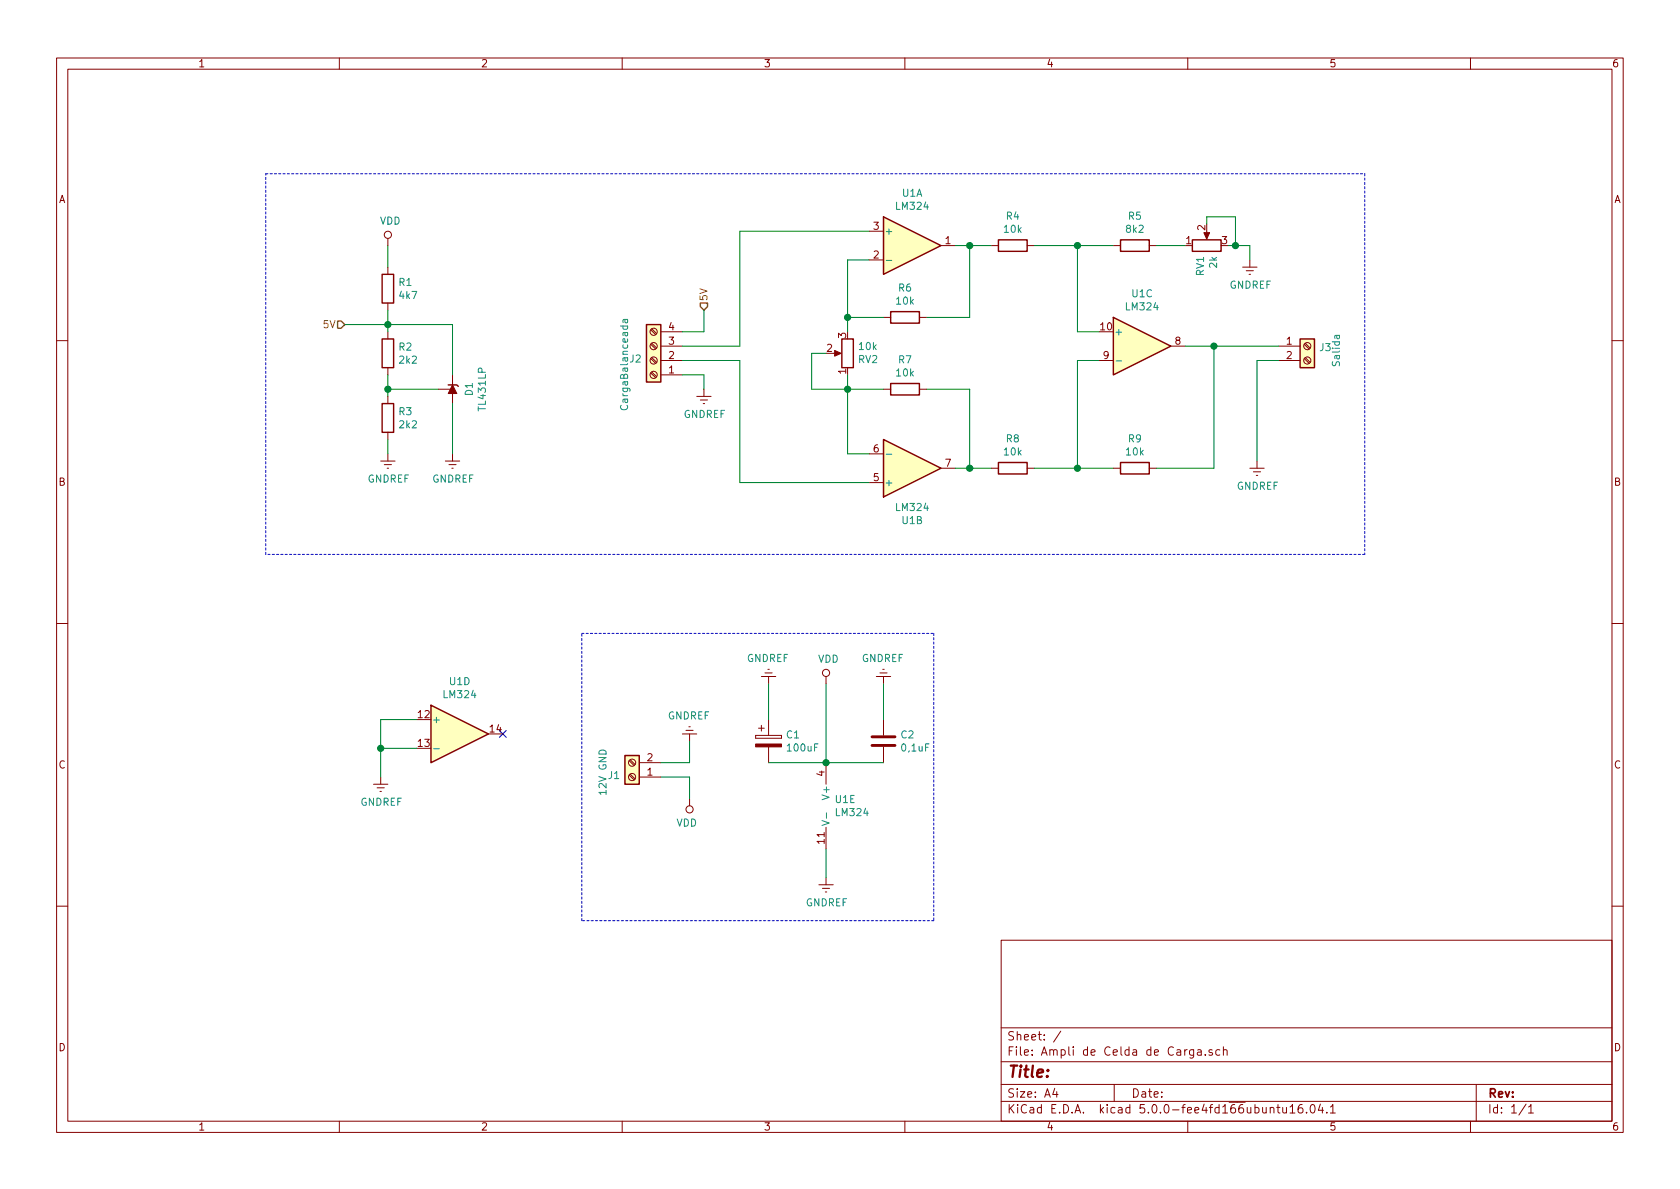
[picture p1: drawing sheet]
<svg xmlns="http://www.w3.org/2000/svg" width="297mm" height="210mm" viewBox="0 0 297 210" stroke-linecap="round" stroke-linejoin="round" font-family="sans-serif">
<g fill="none" stroke="#840000" stroke-width=".18">
<path d="M10 10.3h277v189.9h-277zM12 12.2h273v186.1h-273zM60 10.3v1.9M110 10.3v1.9M160 10.3v1.9M210 10.3v1.9M260 10.3v1.9M68.6 42.2v1.2M68.6 47.2v1.3M68.6 53.6v1.3M68.6 58.7v1.2M115.1 58.3l.8 .9"/>
<path d="M115.2 58.2l.9 .8M116.8 58.7h3.8M153.7 46h2.5M153.7 40.9h2.5M156.2 56.1h1.3M162.6 56.1h1.2M166.4 43.4h2.5M175.3 43.4h1.2M181.6 43.4h1.3M196.8 43.4h1.3M203.2 43.4h1.3M213.4 40.9v1"/>
<path d="M219.7 47.2h2.5M220.3 47.9h1.3M220.9 48.5h.2M221 46v1.2M10 60.2h2M68.6 65v1.3M68.6 70.1v1.3M68.6 76.4v1.3M77.5 68.8h2.5M80 67.6v2.5M80 66.3v5.1M115.1 60.9l.8 .8"/>
<path d="M115.1 63.4l.8 .9M115.1 66l.8 .8M115.2 60.7l.9 .8M115.2 63.2l.9 .9M115.2 65.8l.9 .8M116.8 61.2h3.8M116.8 63.7h3.8M116.8 66.3h3.8M123.2 70.1h2.5M123.8 70.7h1.3M124.3 71.4h.3M124.5 68.8v1.3"/>
<path d="M147.3 62.5h1M156.2 68.8h1.3M162.6 68.8h1.2M194.3 63.7h2.5M207 61.2h2.5M226.1 61.2h3.8M226.1 63.7h3.8M230.6 63.4l.9 .9M230.6 60.9l.9 .8M230.8 63.2l.8 .9M230.8 60.7l.8 .8M285 60.2h2"/>
<path d="M67.3 81.5h2.5M67.9 82.2h1.3M68.5 82.8h.2M68.6 80.3v1.2M78.7 81.5h2.6M79.4 82.2h1.2M79.9 82.8h.2M80 80.3v1.2M153.7 85.3h2.5M153.7 80.3h2.5M166.4 82.8h2.5M175.3 82.8h1.2"/>
<path d="M181.6 82.8h1.3M196.8 82.8h1.3M203.2 82.8h1.3M221 82.8h2.5M221.6 83.4h1.3M222.1 84.1h.3M222.2 81.5v1.3M10 110.3h2M134.6 119.6h2.6M135.3 119h1.2M135.8 118.4h.2M135.9 119.6v1.3"/>
<path d="M146 119.6v1.3M154.9 119.6h2.6M155.6 119h1.2M156.1 118.4h.2M156.2 119.6v1.3M285 110.3h2M66 138.7h2.6M66.7 139.3h1.2M67.2 139.9h.2M67.3 137.4v1.3M111.3 134.5l.8 .9M111.3 137.1l.8 .8"/>
<path d="M111.4 134.4l.9 .8M111.4 136.9l.9 .8M113 137.4h3.8M113 134.9h3.8M120.6 129.8h2.6M121.3 129.2h1.3M121.8 128.5h.2M121.9 129.8v1.3M133.6 130v.6zM133.6 130.6h4.6zM133.6 130h4.6zM134.1 128.8h1"/>
<path d="M134.6 128.3v1M135.9 127.2v2.8M135.9 132.1v2.8M138.2 130v.6zM146 134.9v3.8M156.2 127.2v2.8M156.2 132.1v2.8M121.9 141.2v1.3M144.8 156.5h2.5M145.4 157.1h1.3M145.9 157.7h.3M146 146.3v3.8"/>
<path d="M146 155.2v1.3M10 160.2h2M177 166.3h108v32h-108zM285 160.2h2M60 198.3v1.9M110 198.3v1.9M160 198.3v1.9M177 194.8h108M177 191.8h108M177 187.8h108M177 181.8h108M186.5 192.5l-.4 1h1"/>
<path d="M186.8 193v1M187.6 182.3l-1.3 2M197 191.8v3M210 198.3v1.9M211 185.6v1.2l-.3 .3-.3-.1M211 185.7l-.4-.1-.3 .3 .1 .6 .2 .1 .4-.1M211.8 185.7h.5l.1 .9M212.4 186h-.5a.29 .29 0 0 0-.2 .3 .29 .29 0 0 0 .2 .3l.5-.1M213.1 186.5v.1M214.3 185.7a.37 .37 0 0 0-.6 .1l.1 .2 .5 .2 .1 .1-.2 .3-.5-.1M215.7 185.7l-.5-.1-.2 .3v.6l.2 .1 .5-.1M216.3 185.7h.1a.37 .37 0 0 1 .6 .1v.8"/>
<path d="M216.3 185.1v1.5M224.6 196l.1-.1a.37 .37 0 0 1 .5 .1v.8M225.7 195.8h.6M226 195.3v1.3l.3 .2M226.8 195.8v.8a.39 .39 0 0 0 .7 .1M227.5 195.8v1M228.1 195.8l.4-.5v1.5M228.1 196.8h.9M230.2 195.3a.59 .59 0 0 0-.7 .7l.1 .7 .2 .1 .5-.1 .1-.5-.2-.2-.4-.1-.3 .3M231 196.7v.1M231.8 195.5l.4-.2a.94 .94 0 0 1 0 1.5 .79 .79 0 0 1-.4-1.3zM233.5 195.2l-.4 1.1h.9"/>
<path d="M233.8 195.8v1M234.6 196.7v.1M235.2 195.8l.5-.5v1.5M235.2 196.8h.9M260 198.3v1.9M261 191.8v6.5M269.8 195.2l-1.2 2M270.3 195.8l.4-.5v1.5M270.3 196.8h.8"/>
<circle cx="68.6" cy="41.5" r=".63"/>
<circle cx="115.6" cy="58.7" r=".63"/>
<circle cx="115.6" cy="66.3" r=".63"/>
<circle cx="115.6" cy="63.7" r=".63"/>
<circle cx="115.6" cy="61.2" r=".63"/>
<circle cx="231.1" cy="61.2" r=".63"/>
<circle cx="231.1" cy="63.7" r=".63"/>
<circle cx="146" cy="119" r=".63"/>
<circle cx="111.8" cy="134.9" r=".63"/>
<circle cx="111.8" cy="137.4" r=".63"/>
<circle cx="121.9" cy="143.1" r=".63"/>
</g>
<g fill="#ffffbf" stroke="#ffffbf" stroke-width=".18">
<path d="M156.2 38.3l10.2 5.1-10.2 5.1z"/>
<path d="M156.2 77.7l10.2 5.1-10.2 5.1z"/>
<path d="M196.8 56.1l10.2 5.1-10.2 5.1z"/>
<path d="M76.2 124.7l10.2 5.1-10.2 5.1z"/>
<path d="M110.5 133.6h2.5v5.1h-2.5z"/>
<path d="M114.3 57.4h2.5v10.2h-2.5z"/>
<path d="M229.9 59.9h2.5v5.1h-2.5z"/>
</g>
<g fill="none" stroke="#840000" stroke-width=".25">
<path d="M156.2 38.3l10.2 5.1-10.2 5.1zM67.6 48.5h2v5.1h-2zM67.6 59.9h2v5.1h-2zM114.3 57.4h2.5v10.2h-2.5zM148.8 59.9h2.1v5.1h-2.1zM157.5 55.1h5.1v2h-5.1zM176.5 42.4h5.1v2h-5.1zM196.8 56.1l10.2 5.1-10.2 5.1zM198.1 42.4h5.1v2h-5.1zM210.8 42.4h5.1v2h-5.1zM229.9 59.9h2.5v5.1h-2.5zM67.6 71.4h2v5h-2z"/>
<path d="M79.2 68.1h1.6l.2 .2M156.2 77.7l10.2 5.1-10.2 5.1zM157.5 67.8h5.1v2h-5.1zM176.5 81.8h5.1v2h-5.1zM198.1 81.8h5.1v2h-5.1zM76.2 124.7l10.2 5.1-10.2 5.1zM110.5 133.6h2.5v5.1h-2.5z"/>
</g>
<path d="M110.4 56.5l.1 .4 .2 .2 .2-.1v-.5M111 56.5l-.8 .1v.4M156.7 46h1M109.8 71.7a.6 .6 0 0 0 .4 .8 .6 .6 0 0 0 .8-.6l-.2-.2M197.3 63.8h1M156.7 80.3h1M76.7 132.4h1M145.3 145.1l1.3 .4-1.3 .5M146.1 143.7v1" fill="none" stroke="#008484" stroke-width=".18"/>
<path d="M154.2 131.8h4M154.2 130.3h4" fill="none" stroke="#840000" stroke-width=".51"/>
<g fill="#840000" stroke="#840000" stroke-width=".18">
<path d="M133.6 131.6h4.6v.5h-4.6z"/>
<path d="M212.9 41.1h1l-.5 1.2z"/>
<path d="M80 68.1l.8 1.5h-1.6z"/>
<path d="M147.6 62l1.1 .5-1.1 .5z"/>
</g>
<g fill="none" stroke="#008400" stroke-width=".18">
<path d="M213.4 39.6v-1.3h5v5.1M61 57.4h19v8.9M68.6 43.4v3.8M68.6 54.9v3.8M124.5 54.9v3.8h-3.9M149.9 56.1h6.3M153.7 46h-3.8v12.7M153.7 40.9h-22.9v20.3h-10.2M168.9 43.4h6.4M171.4 43.4v12.7h-7.6M182.9 43.4h13.9M190.5 43.4v15.3h3.8"/>
<path d="M204.5 43.4h5M217.2 43.4h3.8v2.6M68.6 68.8h8.9M68.6 66.3v3.8M68.6 77.7v2.6M80 71.4v8.9M120.6 63.7h10.2v21.6h22.9M120.6 66.3h3.9v2.5M146 62.5h-2.5v6.3h12.7M149.9 66.3v14h3.8M163.8 68.8h7.6v14M194.3 63.7h-3.8v19.1"/>
<path d="M209.5 61.2h16.6M214.6 61.2v21.6h-10.1M226.1 63.7h-3.9v17.8M168.9 82.8h6.4M182.9 82.8h13.9M67.3 132.3h6.4M73.7 127.2h-6.4v10.2M116.8 137.4h5.1v3.8M121.9 131.1v3.8h-5.1M135.9 120.9v6.3M135.9 134.9h20.3M146 120.9v14"/>
<path d="M156.2 120.9v6.3M146 150.1v5.1"/>
</g>
<g fill="#008400" stroke="#008400" stroke-width=".25">
<circle cx="149.9" cy="56.1" r=".51"/>
<circle cx="149.9" cy="68.8" r=".51"/>
<circle cx="171.5" cy="43.4" r=".51"/>
<circle cx="171.5" cy="82.8" r=".51"/>
<circle cx="190.5" cy="82.8" r=".51"/>
<circle cx="190.5" cy="43.4" r=".51"/>
<circle cx="214.6" cy="61.2" r=".51"/>
<circle cx="68.6" cy="68.8" r=".51"/>
<circle cx="68.6" cy="57.4" r=".51"/>
<circle cx="67.3" cy="132.3" r=".51"/>
<circle cx="218.4" cy="43.4" r=".51"/>
<circle cx="146.1" cy="134.9" r=".51"/>
</g>
<path d="M88.3 129.2l1.2 1.2M89.5 129.2l-1.2 1.2" fill="none" stroke="#000084" stroke-width=".18"/>
<path d="M59.7 56.8h.6l.7 .6-.7 .6h-.6zM123.8 53.6h1.3v.6l-.6 .7-.7-.7z" fill="none" stroke="#848400" stroke-width=".25"/>
<path d="M47 30.7h194.3M241.3 30.7v67.3M47 98v-67.3M241.3 98h-194.3M102.9 112h62.2M165.1 112v50.8M102.9 162.8v-50.8M165.1 162.8h-62.2" fill="none" stroke="#0000bf" stroke-width=".18" stroke-dasharray=".4 .4"/>
<text font-size="2.8" fill="#840000" x="178" y="190.5">Title:</text>
<g font-size="2.1" fill="#840000">
<text x="178" y="184">Sheet: /</text>
<text x="178" y="186.7">File: Ampli de Celda de Carga.sch</text>
<text x="178" y="196.9">KiCad E.D.A. kicad 5.0.0-fee4fd166ubuntu16.04.1</text>
<text x="178" y="194.1">Size: A4</text>
<text x="200" y="194.1">Date:</text>
<text x="263" y="194.1">Rev:</text>
<text x="263" y="196.9">Id: 1/1</text>
</g>
<g font-size="1.8" fill="#840000">
<text x="35" y="11.9">1</text>
<text x="85" y="11.9">2</text>
<text x="135" y="11.9">3</text>
<text x="185" y="11.9">4</text>
<text x="235" y="11.9">5</text>
<text x="285" y="11.9">6</text>
<text x="10.4" y="35.9">A</text>
<text x="285.4" y="35.9">A</text>
<text x="154.5" y="40.6">3</text>
<text x="213.1" y="40.7" transform="rotate(-90 213.1 40.7)">2</text>
<text x="154.5" y="45.7">2</text>
<text x="167.2" y="43.2">1</text>
<text x="209.7" y="43.2">1</text>
<text x="216.1" y="43.2">3</text>
<text x="118.3" y="58.4">4</text>
<text x="149.6" y="59.8" transform="rotate(-90 149.6 59.8)">3</text>
<text x="194.6" y="58.4">10</text>
<text x="118.3" y="63.5">2</text>
<text x="118.3" y="61">3</text>
<text x="146.2" y="62.2">2</text>
<text x="195.1" y="63.5">9</text>
<text x="207.8" y="61">8</text>
<text x="227.5" y="61">1</text>
<text x="227.5" y="63.5">2</text>
<text x="118.3" y="66">1</text>
<text x="149.6" y="66.1" transform="rotate(-90 149.6 66.1)">1</text>
<text x="154.5" y="80">6</text>
<text x="167.2" y="82.5">7</text>
<text x="10.4" y="85.9">B</text>
<text x="154.5" y="85.1">5</text>
<text x="285.4" y="85.9">B</text>
<text x="74" y="127">12</text>
<text x="86.7" y="129.5">14</text>
<text x="10.4" y="135.9">C</text>
<text x="74" y="132.1">13</text>
<text x="114.5" y="137.2">1</text>
<text x="114.5" y="134.6">2</text>
<text x="145.8" y="137.3" transform="rotate(-90 145.8 137.3)">4</text>
<text x="285.4" y="135.9">C</text>
<text x="145.8" y="149.2" transform="rotate(-90 145.8 149.2)">11</text>
<text x="10.4" y="185.9">D</text>
<text x="285.4" y="185.9">D</text>
<text x="35" y="199.9">1</text>
<text x="85" y="199.9">2</text>
<text x="135" y="199.9">3</text>
<text x="185" y="199.9">4</text>
<text x="235" y="199.9">5</text>
<text x="285" y="199.9">6</text>
</g>
<g font-size="1.8" fill="#008484">
<text x="159.5" y="34.8">U1A</text>
<text x="67.2" y="39.7">VDD</text>
<text x="156.3" y="41.5">+</text>
<text x="158.5" y="37.1">LM324</text>
<text x="177.6" y="41.2">10k</text>
<text x="178" y="38.9">R4</text>
<text x="199.2" y="41.2">8k2</text>
<text x="199.5" y="38.9">R5</text>
<text x="215.2" y="47.4" transform="rotate(-90 215.2 47.4)">2k</text>
<text x="70.6" y="50.6">R1</text>
<text x="70.7" y="52.9">4k7</text>
<text x="158.5" y="53.9">10k</text>
<text x="158.9" y="51.6">R6</text>
<text x="200.2" y="52.6">U1C</text>
<text x="212.9" y="48.8" transform="rotate(-90 212.9 48.8)">RV1</text>
<text x="217.4" y="51">GNDREF</text>
<text x="197" y="59.3">+</text>
<text x="199.2" y="54.9">LM324</text>
<text x="70.6" y="62">R2</text>
<text x="70.7" y="64.3">2k2</text>
<text x="111.4" y="64.1">J2</text>
<text x="151.8" y="64.2">RV2</text>
<text x="152" y="61.9">10k</text>
<text x="158.9" y="64.3">R7</text>
<text x="233.4" y="62.1">J3</text>
<text x="236.9" y="64.6" transform="rotate(-90 236.9 64.6)">Salida</text>
<text x="83.6" y="69.9" transform="rotate(-90 83.6 69.9)">D1</text>
<text x="111" y="71.9" transform="rotate(-90 111 71.9)">CargaBalanceada</text>
<text x="158.5" y="66.6">10k</text>
<text x="70.6" y="73.4">R3</text>
<text x="70.7" y="75.7">2k2</text>
<text x="85.9" y="72.5" transform="rotate(-90 85.9 72.5)">TL431LP</text>
<text x="120.9" y="73.9">GNDREF</text>
<text x="177.6" y="80.5">10k</text>
<text x="178" y="78.2">R8</text>
<text x="199.2" y="80.5">10k</text>
<text x="199.5" y="78.2">R9</text>
<text x="65" y="85.3">GNDREF</text>
<text x="76.4" y="85.3">GNDREF</text>
<text x="156.3" y="86">+</text>
<text x="218.6" y="86.6">GNDREF</text>
<text x="158.5" y="90.4">LM324</text>
<text x="159.5" y="92.7">U1B</text>
<text x="132" y="117.1">GNDREF</text>
<text x="144.6" y="117.2">VDD</text>
<text x="152.3" y="117.1">GNDREF</text>
<text x="78.5" y="123.5">LM324</text>
<text x="79.5" y="121.2">U1D</text>
<text x="76.3" y="127.9">+</text>
<text x="118.1" y="127.2">GNDREF</text>
<text x="139.1" y="130.6">C1</text>
<text x="159.3" y="130.6">C2</text>
<text x="107.6" y="137.8">J1</text>
<text x="139.3" y="132.9">100uF</text>
<text x="159.5" y="132.9">0,1uF</text>
<text x="63.7" y="142.5">GNDREF</text>
<text x="107.2" y="140.4" transform="rotate(-90 107.2 140.4)">12V GND</text>
<text x="146.7" y="141" transform="rotate(-90 146.7 141)">V+</text>
<text x="147.7" y="142">U1E</text>
<text x="119.6" y="146.2">VDD</text>
<text x="147.9" y="144.3">LM324</text>
<text x="142.4" y="160.3">GNDREF</text>
</g>
<g font-size="1.8" fill="#848400">
<text x="125.1" y="53.3" transform="rotate(-90 125.1 53.3)">5V</text>
<text x="57.3" y="58">5V</text>
</g>
</svg>
